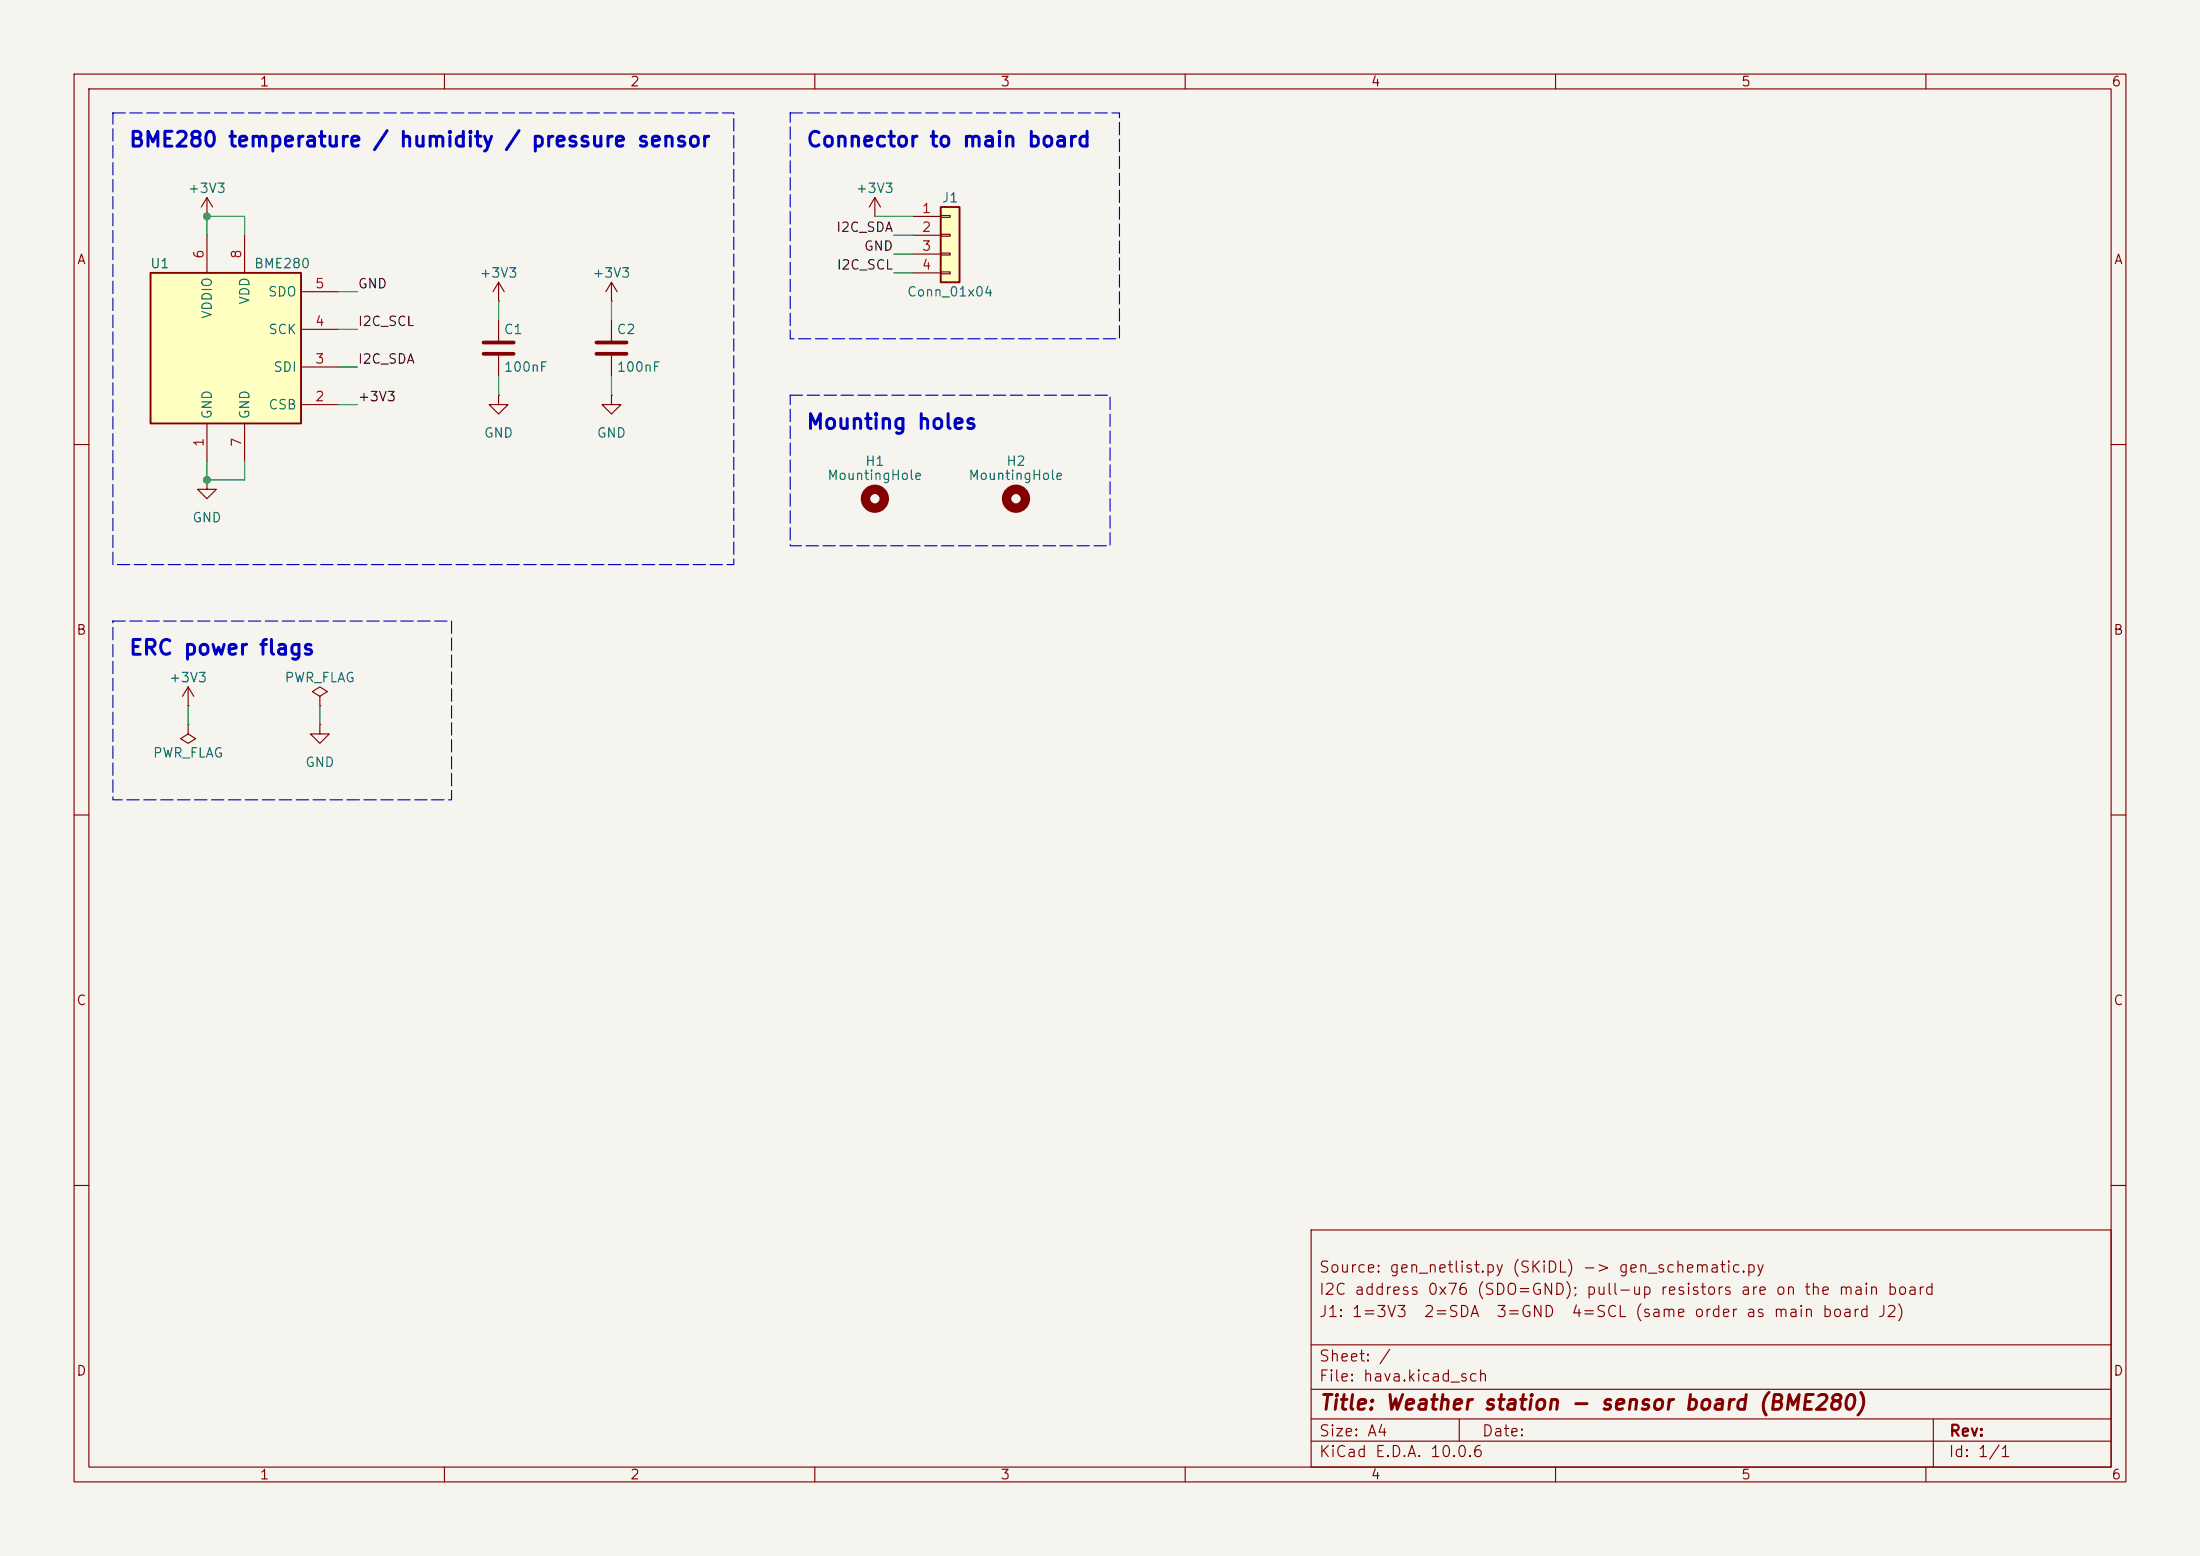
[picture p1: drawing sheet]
(kicad_sch
 (version 20250610)
 (generator "eeschema")
 (generator_version "9.99")
 (paper "A4")
 (title_block
  (title "Weather station - sensor board (BME280)")
  (date "")
  (rev "")
  (comment 1 "J1: 1=3V3  2=SDA  3=GND  4=SCL (same order as main board J2)")
  (comment 2 "I2C address 0x76 (SDO=GND); pull-up resistors are on the main board")
  (comment 3 "Source: gen_netlist.py (SKiDL) -> gen_schematic.py"))
 (lib_symbols
  (symbol "Sensor:BME280" (exclude_from_sim no) (in_bom yes) (on_board yes)
   (in_pos_files yes)
   (duplicate_pin_numbers_are_jumpers no)
   (property "Reference" "U" (at -8.89 11.43 0) (show_name no) (do_not_autoplace no) (effects (font (size 1.27 1.27))))
   (property "Value" "BME280" (at 7.62 11.43 0) (show_name no) (do_not_autoplace no) (effects (font (size 1.27 1.27))))
   (property "Footprint" "Package_LGA:Bosch_LGA-8_2.5x2.5mm_P0.65mm_ClockwisePinNumbering" (at 38.1 -11.43 0) (show_name no) (do_not_autoplace no) (hide yes) (effects (font (size 1.27 1.27))))
   (property "Datasheet" "https://www.bosch-sensortec.com/media/boschsensortec/downloads/datasheets/bst-bme280-ds002.pdf" (at 0 -5.08 0) (show_name no) (do_not_autoplace no) (hide yes) (effects (font (size 1.27 1.27))))
   (property "Description" "3-in-1 sensor, humidity, pressure, temperature, I2C and SPI interface, 1.71-3.6V, LGA-8" (at 0 0 0) (show_name no) (do_not_autoplace no) (hide yes) (effects (font (size 1.27 1.27))))
   (symbol "BME280_0_1"
    (rectangle (start -10.16 10.16) (end 10.16 -10.16) (stroke (width 0.254) (type default)) (fill (type background))))
   (symbol "BME280_1_1"
    (pin power_in line (at -2.54 -15.24 90) (length 5.08) (name "GND" (effects (font (size 1.27 1.27)))) (number "1" (effects (font (size 1.27 1.27)))))
    (pin input line (at 15.24 -7.62 180) (length 5.08) (name "CSB" (effects (font (size 1.27 1.27)))) (number "2" (effects (font (size 1.27 1.27)))))
    (pin bidirectional line (at 15.24 -2.54 180) (length 5.08) (name "SDI" (effects (font (size 1.27 1.27)))) (number "3" (effects (font (size 1.27 1.27)))))
    (pin input line (at 15.24 2.54 180) (length 5.08) (name "SCK" (effects (font (size 1.27 1.27)))) (number "4" (effects (font (size 1.27 1.27)))))
    (pin bidirectional line (at 15.24 7.62 180) (length 5.08) (name "SDO" (effects (font (size 1.27 1.27)))) (number "5" (effects (font (size 1.27 1.27)))))
    (pin power_in line (at -2.54 15.24 270) (length 5.08) (name "VDDIO" (effects (font (size 1.27 1.27)))) (number "6" (effects (font (size 1.27 1.27)))))
    (pin power_in line (at 2.54 -15.24 90) (length 5.08) (name "GND" (effects (font (size 1.27 1.27)))) (number "7" (effects (font (size 1.27 1.27)))))
    (pin power_in line (at 2.54 15.24 270) (length 5.08) (name "VDD" (effects (font (size 1.27 1.27)))) (number "8" (effects (font (size 1.27 1.27))))))
   (embedded_fonts no))
  (symbol "power:+3V3"
   (power global)
   (pin_numbers (hide yes))
   (pin_names
    (offset 0) (hide yes)) (exclude_from_sim no) (in_bom yes) (on_board yes)
   (in_pos_files yes)
   (duplicate_pin_numbers_are_jumpers no)
   (property "Reference" "#PWR" (at 0 -3.81 0) (show_name no) (do_not_autoplace no) (hide yes) (effects (font (size 1.27 1.27))))
   (property "Value" "+3V3" (at 0 3.556 0) (show_name no) (do_not_autoplace no) (effects (font (size 1.27 1.27))))
   (property "Footprint" "" (at 0 0 0) (show_name no) (do_not_autoplace no) (hide yes) (effects (font (size 1.27 1.27))))
   (property "Datasheet" "" (at 0 0 0) (show_name no) (do_not_autoplace no) (hide yes) (effects (font (size 1.27 1.27))))
   (property "Description" "Power symbol creates a global label with name \"+3V3\"" (at 0 0 0) (show_name no) (do_not_autoplace no) (hide yes) (effects (font (size 1.27 1.27))))
   (symbol "+3V3_0_1"
    (polyline (pts (xy -0.762 1.27) (xy 0 2.54)) (stroke (width 0) (type default)) (fill (type none)))
    (polyline (pts (xy 0 2.54) (xy 0.762 1.27)) (stroke (width 0) (type default)) (fill (type none)))
    (polyline (pts (xy 0 0) (xy 0 2.54)) (stroke (width 0) (type default)) (fill (type none))))
   (symbol "+3V3_1_1"
    (pin power_in line (at 0 0 90) (length 0) (name "" (effects (font (size 1.27 1.27)))) (number "1" (effects (font (size 1.27 1.27))))))
   (embedded_fonts no))
  (symbol "power:GND"
   (power global)
   (pin_numbers (hide yes))
   (pin_names
    (offset 0) (hide yes)) (exclude_from_sim no) (in_bom yes) (on_board yes)
   (in_pos_files yes)
   (duplicate_pin_numbers_are_jumpers no)
   (property "Reference" "#PWR" (at 0 -6.35 0) (show_name no) (do_not_autoplace no) (hide yes) (effects (font (size 1.27 1.27))))
   (property "Value" "GND" (at 0 -3.81 0) (show_name no) (do_not_autoplace no) (effects (font (size 1.27 1.27))))
   (property "Footprint" "" (at 0 0 0) (show_name no) (do_not_autoplace no) (hide yes) (effects (font (size 1.27 1.27))))
   (property "Datasheet" "" (at 0 0 0) (show_name no) (do_not_autoplace no) (hide yes) (effects (font (size 1.27 1.27))))
   (property "Description" "Power symbol creates a global label with name \"GND\" , ground" (at 0 0 0) (show_name no) (do_not_autoplace no) (hide yes) (effects (font (size 1.27 1.27))))
   (symbol "GND_0_1"
    (polyline (pts (xy 0 0) (xy 0 -1.27) (xy 1.27 -1.27) (xy 0 -2.54) (xy -1.27 -1.27) (xy 0 -1.27)) (stroke (width 0) (type default)) (fill (type none))))
   (symbol "GND_1_1"
    (pin power_in line (at 0 0 270) (length 0) (name "" (effects (font (size 1.27 1.27)))) (number "1" (effects (font (size 1.27 1.27))))))
   (embedded_fonts no))
  (symbol "Device:C"
   (pin_numbers (hide yes))
   (pin_names
    (offset 0.254)) (exclude_from_sim no) (in_bom yes) (on_board yes)
   (in_pos_files yes)
   (duplicate_pin_numbers_are_jumpers no)
   (property "Reference" "C" (at 0.635 2.54 0) (show_name no) (do_not_autoplace no) (effects (font (size 1.27 1.27)) (justify left)))
   (property "Value" "C" (at 0.635 -2.54 0) (show_name no) (do_not_autoplace no) (effects (font (size 1.27 1.27)) (justify left)))
   (property "Footprint" "" (at 0.9652 -3.81 0) (show_name no) (do_not_autoplace no) (hide yes) (effects (font (size 1.27 1.27))))
   (property "Datasheet" "" (at 0 0 0) (show_name no) (do_not_autoplace no) (hide yes) (effects (font (size 1.27 1.27))))
   (property "Description" "Unpolarized capacitor" (at 0 0 0) (show_name no) (do_not_autoplace no) (hide yes) (effects (font (size 1.27 1.27))))
   (symbol "C_0_1"
    (polyline (pts (xy -2.032 0.762) (xy 2.032 0.762)) (stroke (width 0.508) (type default)) (fill (type none)))
    (polyline (pts (xy -2.032 -0.762) (xy 2.032 -0.762)) (stroke (width 0.508) (type default)) (fill (type none))))
   (symbol "C_1_1"
    (pin passive line (at 0 3.81 270) (length 2.794) (name "" (effects (font (size 1.27 1.27)))) (number "1" (effects (font (size 1.27 1.27)))))
    (pin passive line (at 0 -3.81 90) (length 2.794) (name "" (effects (font (size 1.27 1.27)))) (number "2" (effects (font (size 1.27 1.27))))))
   (embedded_fonts no))
  (symbol "power:PWR_FLAG"
   (power global)
   (pin_numbers (hide yes))
   (pin_names
    (offset 0) (hide yes)) (exclude_from_sim no) (in_bom yes) (on_board yes)
   (in_pos_files yes)
   (duplicate_pin_numbers_are_jumpers no)
   (property "Reference" "#FLG" (at 0 1.905 0) (show_name no) (do_not_autoplace no) (hide yes) (effects (font (size 1.27 1.27))))
   (property "Value" "PWR_FLAG" (at 0 3.81 0) (show_name no) (do_not_autoplace no) (effects (font (size 1.27 1.27))))
   (property "Footprint" "" (at 0 0 0) (show_name no) (do_not_autoplace no) (hide yes) (effects (font (size 1.27 1.27))))
   (property "Datasheet" "" (at 0 0 0) (show_name no) (do_not_autoplace no) (hide yes) (effects (font (size 1.27 1.27))))
   (property "Description" "Special symbol for telling ERC where power comes from" (at 0 0 0) (show_name no) (do_not_autoplace no) (hide yes) (effects (font (size 1.27 1.27))))
   (symbol "PWR_FLAG_0_0"
    (pin power_out line (at 0 0 90) (length 0) (name "" (effects (font (size 1.27 1.27)))) (number "1" (effects (font (size 1.27 1.27))))))
   (symbol "PWR_FLAG_0_1"
    (polyline (pts (xy 0 0) (xy 0 1.27) (xy -1.016 1.905) (xy 0 2.54) (xy 1.016 1.905) (xy 0 1.27)) (stroke (width 0) (type default)) (fill (type none))))
   (embedded_fonts no))
  (symbol "Connector_Generic:Conn_01x04"
   (pin_names
    (offset 1.016) (hide yes)) (exclude_from_sim no) (in_bom yes) (on_board yes)
   (in_pos_files yes)
   (duplicate_pin_numbers_are_jumpers no)
   (property "Reference" "J" (at 0 5.08 0) (show_name no) (do_not_autoplace no) (effects (font (size 1.27 1.27))))
   (property "Value" "Conn_01x04" (at 0 -7.62 0) (show_name no) (do_not_autoplace no) (effects (font (size 1.27 1.27))))
   (property "Footprint" "" (at 0 0 0) (show_name no) (do_not_autoplace no) (hide yes) (effects (font (size 1.27 1.27))))
   (property "Datasheet" "" (at 0 0 0) (show_name no) (do_not_autoplace no) (hide yes) (effects (font (size 1.27 1.27))))
   (property "Description" "Generic connector, single row, 01x04, script generated (kicad-library-utils/schlib/autogen/connector/)" (at 0 0 0) (show_name no) (do_not_autoplace no) (hide yes) (effects (font (size 1.27 1.27))))
   (symbol "Conn_01x04_1_1"
    (rectangle (start -1.27 3.81) (end 1.27 -6.35) (stroke (width 0.254) (type default)) (fill (type background)))
    (rectangle (start -1.27 2.667) (end 0 2.413) (stroke (width 0.1524) (type default)) (fill (type none)))
    (rectangle (start -1.27 0.127) (end 0 -0.127) (stroke (width 0.1524) (type default)) (fill (type none)))
    (rectangle (start -1.27 -2.413) (end 0 -2.667) (stroke (width 0.1524) (type default)) (fill (type none)))
    (rectangle (start -1.27 -4.953) (end 0 -5.207) (stroke (width 0.1524) (type default)) (fill (type none)))
    (pin passive line (at -5.08 2.54 0) (length 3.81) (name "Pin_1" (effects (font (size 1.27 1.27)))) (number "1" (effects (font (size 1.27 1.27)))))
    (pin passive line (at -5.08 0 0) (length 3.81) (name "Pin_2" (effects (font (size 1.27 1.27)))) (number "2" (effects (font (size 1.27 1.27)))))
    (pin passive line (at -5.08 -2.54 0) (length 3.81) (name "Pin_3" (effects (font (size 1.27 1.27)))) (number "3" (effects (font (size 1.27 1.27)))))
    (pin passive line (at -5.08 -5.08 0) (length 3.81) (name "Pin_4" (effects (font (size 1.27 1.27)))) (number "4" (effects (font (size 1.27 1.27))))))
   (embedded_fonts no))
  (symbol "Mechanical:MountingHole"
   (pin_names
    (offset 1.016)) (exclude_from_sim no) (in_bom no) (on_board yes)
   (in_pos_files yes)
   (duplicate_pin_numbers_are_jumpers no)
   (property "Reference" "H" (at 0 5.08 0) (show_name no) (do_not_autoplace no) (effects (font (size 1.27 1.27))))
   (property "Value" "MountingHole" (at 0 3.175 0) (show_name no) (do_not_autoplace no) (effects (font (size 1.27 1.27))))
   (property "Footprint" "" (at 0 0 0) (show_name no) (do_not_autoplace no) (hide yes) (effects (font (size 1.27 1.27))))
   (property "Datasheet" "" (at 0 0 0) (show_name no) (do_not_autoplace no) (hide yes) (effects (font (size 1.27 1.27))))
   (property "Description" "Mounting Hole without connection" (at 0 0 0) (show_name no) (do_not_autoplace no) (hide yes) (effects (font (size 1.27 1.27))))
   (symbol "MountingHole_0_1"
    (circle (center 0 0) (radius 1.27) (stroke (width 1.27) (type default)) (fill (type none))))
   (embedded_fonts no)))
 (symbol
  (lib_id "Sensor:BME280")
  (at 30.48 46.99 0)
  (unit 1)
  (exclude_from_sim no)
  (in_bom yes)
  (on_board yes)
  (dnp no)
  (property "Reference" "U1" (at 21.59 35.56 0) (effects (font (size 1.27 1.27))))
  (property "Value" "BME280" (at 38.1 35.56 0) (effects (font (size 1.27 1.27))))
  (property "Footprint" "Package_LGA:Bosch_LGA-8_2.5x2.5mm_P0.65mm_ClockwisePinNumbering" (at 68.58 58.42 0) (hide yes) (effects (font (size 1.27 1.27))))
  (property "Datasheet" "https://www.bosch-sensortec.com/media/boschsensortec/downloads/datasheets/bst-bme280-ds002.pdf" (at 30.48 52.07 0) (hide yes) (effects (font (size 1.27 1.27))))
  (property "Description" "3-in-1 sensor, humidity, pressure, temperature, I2C and SPI interface, 1.71-3.6V, LGA-8" (at 30.48 46.99 0) (hide yes) (effects (font (size 1.27 1.27))))
  (pin "1")
  (pin "2")
  (pin "3")
  (pin "4")
  (pin "5")
  (pin "6")
  (pin "7")
  (pin "8"))
 (wire
  (pts (xy 27.94 31.75) (xy 27.94 29.21))
  (stroke (width 0) (type default)))
 (wire
  (pts (xy 33.02 31.75) (xy 33.02 29.21))
  (stroke (width 0) (type default)))
 (wire
  (pts (xy 27.94 29.21) (xy 33.02 29.21))
  (stroke (width 0) (type default)))
 (symbol
  (lib_id "power:+3V3")
  (at 27.94 29.21 0)
  (unit 1)
  (exclude_from_sim no)
  (in_bom yes)
  (on_board yes)
  (dnp no)
  (property "Reference" "#PWR01" (at 27.94 25.4 0) (hide yes) (effects (font (size 1.27 1.27))))
  (property "Value" "+3V3" (at 27.94 25.4 0) (effects (font (size 1.27 1.27))))
  (property "Footprint" "" (at 27.94 25.4 0) (hide yes) (effects (font (size 1.27 1.27))))
  (property "Datasheet" "" (at 27.94 25.4 0) (hide yes) (effects (font (size 1.27 1.27))))
  (property "Description" "Power symbol creates a global label with name \"+3V3\"" (at 27.94 25.4 0) (hide yes) (effects (font (size 1.27 1.27))))
  (pin "1"))
 (wire
  (pts (xy 45.72 39.37) (xy 48.26 39.37))
  (stroke (width 0) (type default)))
 (label "GND"
  (at 48.26 39.37 0)
  (effects (font (size 1.27 1.27)) (justify left bottom)))
 (wire
  (pts (xy 45.72 44.45) (xy 48.26 44.45))
  (stroke (width 0) (type default)))
 (label "I2C_SCL"
  (at 48.26 44.45 0)
  (effects (font (size 1.27 1.27)) (justify left bottom)))
 (wire
  (pts (xy 45.72 49.53) (xy 48.26 49.53))
  (stroke (width 0) (type default)))
 (label "I2C_SDA"
  (at 48.26 49.53 0)
  (effects (font (size 1.27 1.27)) (justify left bottom)))
 (wire
  (pts (xy 45.72 54.61) (xy 48.26 54.61))
  (stroke (width 0) (type default)))
 (label "+3V3"
  (at 48.26 54.61 0)
  (effects (font (size 1.27 1.27)) (justify left bottom)))
 (wire
  (pts (xy 27.94 62.23) (xy 27.94 64.77))
  (stroke (width 0) (type default)))
 (wire
  (pts (xy 33.02 62.23) (xy 33.02 64.77))
  (stroke (width 0) (type default)))
 (wire
  (pts (xy 27.94 64.77) (xy 33.02 64.77))
  (stroke (width 0) (type default)))
 (symbol
  (lib_id "power:GND")
  (at 27.94 64.77 0)
  (unit 1)
  (exclude_from_sim no)
  (in_bom yes)
  (on_board yes)
  (dnp no)
  (property "Reference" "#PWR02" (at 27.94 69.85 0) (hide yes) (effects (font (size 1.27 1.27))))
  (property "Value" "GND" (at 27.94 69.85 0) (effects (font (size 1.27 1.27))))
  (property "Footprint" "" (at 27.94 69.85 0) (hide yes) (effects (font (size 1.27 1.27))))
  (property "Datasheet" "" (at 27.94 69.85 0) (hide yes) (effects (font (size 1.27 1.27))))
  (property "Description" "Power symbol creates a global label with name \"GND\" , ground" (at 27.94 69.85 0) (hide yes) (effects (font (size 1.27 1.27))))
  (pin "1"))
 (junction
  (at 27.94 29.21)
  (diameter 0)
  (color 0 0 0 0))
 (junction
  (at 27.94 64.77)
  (diameter 0)
  (color 0 0 0 0))
 (symbol
  (lib_id "Device:C")
  (at 67.31 46.99 0)
  (unit 1)
  (exclude_from_sim no)
  (in_bom yes)
  (on_board yes)
  (dnp no)
  (property "Reference" "C1" (at 67.945 44.45 0) (effects (font (size 1.27 1.27)) (justify left)))
  (property "Value" "100nF" (at 67.945 49.53 0) (effects (font (size 1.27 1.27)) (justify left)))
  (property "Footprint" "Capacitor_SMD:C_0402_1005Metric" (at 68.2752 50.8 0) (hide yes) (effects (font (size 1.27 1.27))))
  (property "Datasheet" "" (at 67.31 46.99 0) (hide yes) (effects (font (size 1.27 1.27))))
  (property "Description" "Unpolarized capacitor" (at 67.31 46.99 0) (hide yes) (effects (font (size 1.27 1.27))))
  (pin "1")
  (pin "2"))
 (wire
  (pts (xy 67.31 43.18) (xy 67.31 40.64))
  (stroke (width 0) (type default)))
 (symbol
  (lib_id "power:+3V3")
  (at 67.31 40.64 0)
  (unit 1)
  (exclude_from_sim no)
  (in_bom yes)
  (on_board yes)
  (dnp no)
  (property "Reference" "#PWR03" (at 67.31 36.83 0) (hide yes) (effects (font (size 1.27 1.27))))
  (property "Value" "+3V3" (at 67.31 36.83 0) (effects (font (size 1.27 1.27))))
  (property "Footprint" "" (at 67.31 36.83 0) (hide yes) (effects (font (size 1.27 1.27))))
  (property "Datasheet" "" (at 67.31 36.83 0) (hide yes) (effects (font (size 1.27 1.27))))
  (property "Description" "Power symbol creates a global label with name \"+3V3\"" (at 67.31 36.83 0) (hide yes) (effects (font (size 1.27 1.27))))
  (pin "1"))
 (wire
  (pts (xy 67.31 50.8) (xy 67.31 53.34))
  (stroke (width 0) (type default)))
 (symbol
  (lib_id "power:GND")
  (at 67.31 53.34 0)
  (unit 1)
  (exclude_from_sim no)
  (in_bom yes)
  (on_board yes)
  (dnp no)
  (property "Reference" "#PWR04" (at 67.31 58.42 0) (hide yes) (effects (font (size 1.27 1.27))))
  (property "Value" "GND" (at 67.31 58.42 0) (effects (font (size 1.27 1.27))))
  (property "Footprint" "" (at 67.31 58.42 0) (hide yes) (effects (font (size 1.27 1.27))))
  (property "Datasheet" "" (at 67.31 58.42 0) (hide yes) (effects (font (size 1.27 1.27))))
  (property "Description" "Power symbol creates a global label with name \"GND\" , ground" (at 67.31 58.42 0) (hide yes) (effects (font (size 1.27 1.27))))
  (pin "1"))
 (symbol
  (lib_id "Device:C")
  (at 82.55 46.99 0)
  (unit 1)
  (exclude_from_sim no)
  (in_bom yes)
  (on_board yes)
  (dnp no)
  (property "Reference" "C2" (at 83.185 44.45 0) (effects (font (size 1.27 1.27)) (justify left)))
  (property "Value" "100nF" (at 83.185 49.53 0) (effects (font (size 1.27 1.27)) (justify left)))
  (property "Footprint" "Capacitor_SMD:C_0402_1005Metric" (at 83.5152 50.8 0) (hide yes) (effects (font (size 1.27 1.27))))
  (property "Datasheet" "" (at 82.55 46.99 0) (hide yes) (effects (font (size 1.27 1.27))))
  (property "Description" "Unpolarized capacitor" (at 82.55 46.99 0) (hide yes) (effects (font (size 1.27 1.27))))
  (pin "1")
  (pin "2"))
 (wire
  (pts (xy 82.55 43.18) (xy 82.55 40.64))
  (stroke (width 0) (type default)))
 (symbol
  (lib_id "power:+3V3")
  (at 82.55 40.64 0)
  (unit 1)
  (exclude_from_sim no)
  (in_bom yes)
  (on_board yes)
  (dnp no)
  (property "Reference" "#PWR05" (at 82.55 36.83 0) (hide yes) (effects (font (size 1.27 1.27))))
  (property "Value" "+3V3" (at 82.55 36.83 0) (effects (font (size 1.27 1.27))))
  (property "Footprint" "" (at 82.55 36.83 0) (hide yes) (effects (font (size 1.27 1.27))))
  (property "Datasheet" "" (at 82.55 36.83 0) (hide yes) (effects (font (size 1.27 1.27))))
  (property "Description" "Power symbol creates a global label with name \"+3V3\"" (at 82.55 36.83 0) (hide yes) (effects (font (size 1.27 1.27))))
  (pin "1"))
 (wire
  (pts (xy 82.55 50.8) (xy 82.55 53.34))
  (stroke (width 0) (type default)))
 (symbol
  (lib_id "power:GND")
  (at 82.55 53.34 0)
  (unit 1)
  (exclude_from_sim no)
  (in_bom yes)
  (on_board yes)
  (dnp no)
  (property "Reference" "#PWR06" (at 82.55 58.42 0) (hide yes) (effects (font (size 1.27 1.27))))
  (property "Value" "GND" (at 82.55 58.42 0) (effects (font (size 1.27 1.27))))
  (property "Footprint" "" (at 82.55 58.42 0) (hide yes) (effects (font (size 1.27 1.27))))
  (property "Datasheet" "" (at 82.55 58.42 0) (hide yes) (effects (font (size 1.27 1.27))))
  (property "Description" "Power symbol creates a global label with name \"GND\" , ground" (at 82.55 58.42 0) (hide yes) (effects (font (size 1.27 1.27))))
  (pin "1"))
 (text "BME280 temperature / humidity / pressure sensor"
  (exclude_from_sim no)
  (at 17.24 20.24 0)
  (effects (font (size 2 2)
    (bold yes)) (justify left bottom)))
 (rectangle
  (start 15.24 15.24)
  (end 99.06 76.2)
  (stroke (width 0) (type dash))
  (fill (type none)))
 (wire
  (pts (xy 25.4 95.25) (xy 25.4 97.79))
  (stroke (width 0) (type default)))
 (symbol
  (lib_id "power:+3V3")
  (at 25.4 95.25 0)
  (unit 1)
  (exclude_from_sim no)
  (in_bom yes)
  (on_board yes)
  (dnp no)
  (property "Reference" "#PWR07" (at 25.4 91.44 0) (hide yes) (effects (font (size 1.27 1.27))))
  (property "Value" "+3V3" (at 25.4 91.44 0) (effects (font (size 1.27 1.27))))
  (property "Footprint" "" (at 25.4 91.44 0) (hide yes) (effects (font (size 1.27 1.27))))
  (property "Datasheet" "" (at 25.4 91.44 0) (hide yes) (effects (font (size 1.27 1.27))))
  (property "Description" "Power symbol creates a global label with name \"+3V3\"" (at 25.4 91.44 0) (hide yes) (effects (font (size 1.27 1.27))))
  (pin "1"))
 (symbol
  (lib_id "power:PWR_FLAG")
  (at 25.4 97.79 180)
  (unit 1)
  (exclude_from_sim no)
  (in_bom yes)
  (on_board yes)
  (dnp no)
  (property "Reference" "#FLG08" (at 25.4 101.6 0) (hide yes) (effects (font (size 1.27 1.27))))
  (property "Value" "PWR_FLAG" (at 25.4 101.6 0) (effects (font (size 1.27 1.27))))
  (property "Footprint" "" (at 25.4 101.6 0) (hide yes) (effects (font (size 1.27 1.27))))
  (property "Datasheet" "" (at 25.4 101.6 0) (hide yes) (effects (font (size 1.27 1.27))))
  (property "Description" "Special symbol for telling ERC where power comes from" (at 25.4 101.6 0) (hide yes) (effects (font (size 1.27 1.27))))
  (pin "1"))
 (wire
  (pts (xy 43.18 95.25) (xy 43.18 97.79))
  (stroke (width 0) (type default)))
 (symbol
  (lib_id "power:PWR_FLAG")
  (at 43.18 95.25 0)
  (unit 1)
  (exclude_from_sim no)
  (in_bom yes)
  (on_board yes)
  (dnp no)
  (property "Reference" "#FLG09" (at 43.18 91.44 0) (hide yes) (effects (font (size 1.27 1.27))))
  (property "Value" "PWR_FLAG" (at 43.18 91.44 0) (effects (font (size 1.27 1.27))))
  (property "Footprint" "" (at 43.18 91.44 0) (hide yes) (effects (font (size 1.27 1.27))))
  (property "Datasheet" "" (at 43.18 91.44 0) (hide yes) (effects (font (size 1.27 1.27))))
  (property "Description" "Special symbol for telling ERC where power comes from" (at 43.18 91.44 0) (hide yes) (effects (font (size 1.27 1.27))))
  (pin "1"))
 (symbol
  (lib_id "power:GND")
  (at 43.18 97.79 0)
  (unit 1)
  (exclude_from_sim no)
  (in_bom yes)
  (on_board yes)
  (dnp no)
  (property "Reference" "#PWR10" (at 43.18 102.87 0) (hide yes) (effects (font (size 1.27 1.27))))
  (property "Value" "GND" (at 43.18 102.87 0) (effects (font (size 1.27 1.27))))
  (property "Footprint" "" (at 43.18 102.87 0) (hide yes) (effects (font (size 1.27 1.27))))
  (property "Datasheet" "" (at 43.18 102.87 0) (hide yes) (effects (font (size 1.27 1.27))))
  (property "Description" "Power symbol creates a global label with name \"GND\" , ground" (at 43.18 102.87 0) (hide yes) (effects (font (size 1.27 1.27))))
  (pin "1"))
 (text "ERC power flags"
  (exclude_from_sim no)
  (at 17.24 88.82 0)
  (effects (font (size 2 2)
    (bold yes)) (justify left bottom)))
 (rectangle
  (start 15.24 83.82)
  (end 60.96 107.95)
  (stroke (width 0) (type dash))
  (fill (type none)))
 (symbol
  (lib_id "Connector_Generic:Conn_01x04")
  (at 128.27 31.75 0)
  (unit 1)
  (exclude_from_sim no)
  (in_bom yes)
  (on_board yes)
  (dnp no)
  (property "Reference" "J1" (at 128.27 26.67 0) (effects (font (size 1.27 1.27))))
  (property "Value" "Conn_01x04" (at 128.27 39.37 0) (effects (font (size 1.27 1.27))))
  (property "Footprint" "Connector_PinHeader_2.54mm:PinHeader_1x04_P2.54mm_Vertical" (at 128.27 31.75 0) (hide yes) (effects (font (size 1.27 1.27))))
  (property "Datasheet" "" (at 128.27 31.75 0) (hide yes) (effects (font (size 1.27 1.27))))
  (property "Description" "Generic connector, single row, 01x04, script generated (kicad-library-utils/schlib/autogen/connector/)" (at 128.27 31.75 0) (hide yes) (effects (font (size 1.27 1.27))))
  (pin "1")
  (pin "2")
  (pin "3")
  (pin "4"))
 (wire
  (pts (xy 123.19 29.21) (xy 118.11 29.21))
  (stroke (width 0) (type default)))
 (symbol
  (lib_id "power:+3V3")
  (at 118.11 29.21 0)
  (unit 1)
  (exclude_from_sim no)
  (in_bom yes)
  (on_board yes)
  (dnp no)
  (property "Reference" "#PWR11" (at 118.11 25.4 0) (hide yes) (effects (font (size 1.27 1.27))))
  (property "Value" "+3V3" (at 118.11 25.4 0) (effects (font (size 1.27 1.27))))
  (property "Footprint" "" (at 118.11 25.4 0) (hide yes) (effects (font (size 1.27 1.27))))
  (property "Datasheet" "" (at 118.11 25.4 0) (hide yes) (effects (font (size 1.27 1.27))))
  (property "Description" "Power symbol creates a global label with name \"+3V3\"" (at 118.11 25.4 0) (hide yes) (effects (font (size 1.27 1.27))))
  (pin "1"))
 (wire
  (pts (xy 123.19 31.75) (xy 120.65 31.75))
  (stroke (width 0) (type default)))
 (label "I2C_SDA"
  (at 120.65 31.75 180)
  (effects (font (size 1.27 1.27)) (justify right bottom)))
 (wire
  (pts (xy 123.19 34.29) (xy 120.65 34.29))
  (stroke (width 0) (type default)))
 (label "GND"
  (at 120.65 34.29 180)
  (effects (font (size 1.27 1.27)) (justify right bottom)))
 (wire
  (pts (xy 123.19 36.83) (xy 120.65 36.83))
  (stroke (width 0) (type default)))
 (label "I2C_SCL"
  (at 120.65 36.83 180)
  (effects (font (size 1.27 1.27)) (justify right bottom)))
 (text "Connector to main board"
  (exclude_from_sim no)
  (at 108.68 20.24 0)
  (effects (font (size 2 2)
    (bold yes)) (justify left bottom)))
 (rectangle
  (start 106.68 15.24)
  (end 151.13 45.72)
  (stroke (width 0) (type dash))
  (fill (type none)))
 (symbol
  (lib_id "Mechanical:MountingHole")
  (at 118.11 67.31 0)
  (unit 1)
  (exclude_from_sim no)
  (in_bom yes)
  (on_board yes)
  (dnp no)
  (property "Reference" "H1" (at 118.11 62.23 0) (effects (font (size 1.27 1.27))))
  (property "Value" "MountingHole" (at 118.11 64.135 0) (effects (font (size 1.27 1.27))))
  (property "Footprint" "MountingHole:MountingHole_2.2mm_M2" (at 118.11 67.31 0) (hide yes) (effects (font (size 1.27 1.27))))
  (property "Datasheet" "" (at 118.11 67.31 0) (hide yes) (effects (font (size 1.27 1.27))))
  (property "Description" "Mounting Hole without connection" (at 118.11 67.31 0) (hide yes) (effects (font (size 1.27 1.27))))
  (property "ki_fp_filters" "MountingHole*" (at 118.11 67.31 0) (hide yes) (effects (font (size 1.27 1.27)))))
 (symbol
  (lib_id "Mechanical:MountingHole")
  (at 137.16 67.31 0)
  (unit 1)
  (exclude_from_sim no)
  (in_bom yes)
  (on_board yes)
  (dnp no)
  (property "Reference" "H2" (at 137.16 62.23 0) (effects (font (size 1.27 1.27))))
  (property "Value" "MountingHole" (at 137.16 64.135 0) (effects (font (size 1.27 1.27))))
  (property "Footprint" "MountingHole:MountingHole_2.2mm_M2" (at 137.16 67.31 0) (hide yes) (effects (font (size 1.27 1.27))))
  (property "Datasheet" "" (at 137.16 67.31 0) (hide yes) (effects (font (size 1.27 1.27))))
  (property "Description" "Mounting Hole without connection" (at 137.16 67.31 0) (hide yes) (effects (font (size 1.27 1.27))))
  (property "ki_fp_filters" "MountingHole*" (at 137.16 67.31 0) (hide yes) (effects (font (size 1.27 1.27)))))
 (text "Mounting holes"
  (exclude_from_sim no)
  (at 108.68 58.34 0)
  (effects (font (size 2 2)
    (bold yes)) (justify left bottom)))
 (rectangle
  (start 106.68 53.34)
  (end 149.86 73.66)
  (stroke (width 0) (type dash))
  (fill (type none)))
 (sheet_instances
  (path ""
   (page "1")))
 (embedded_fonts no))
